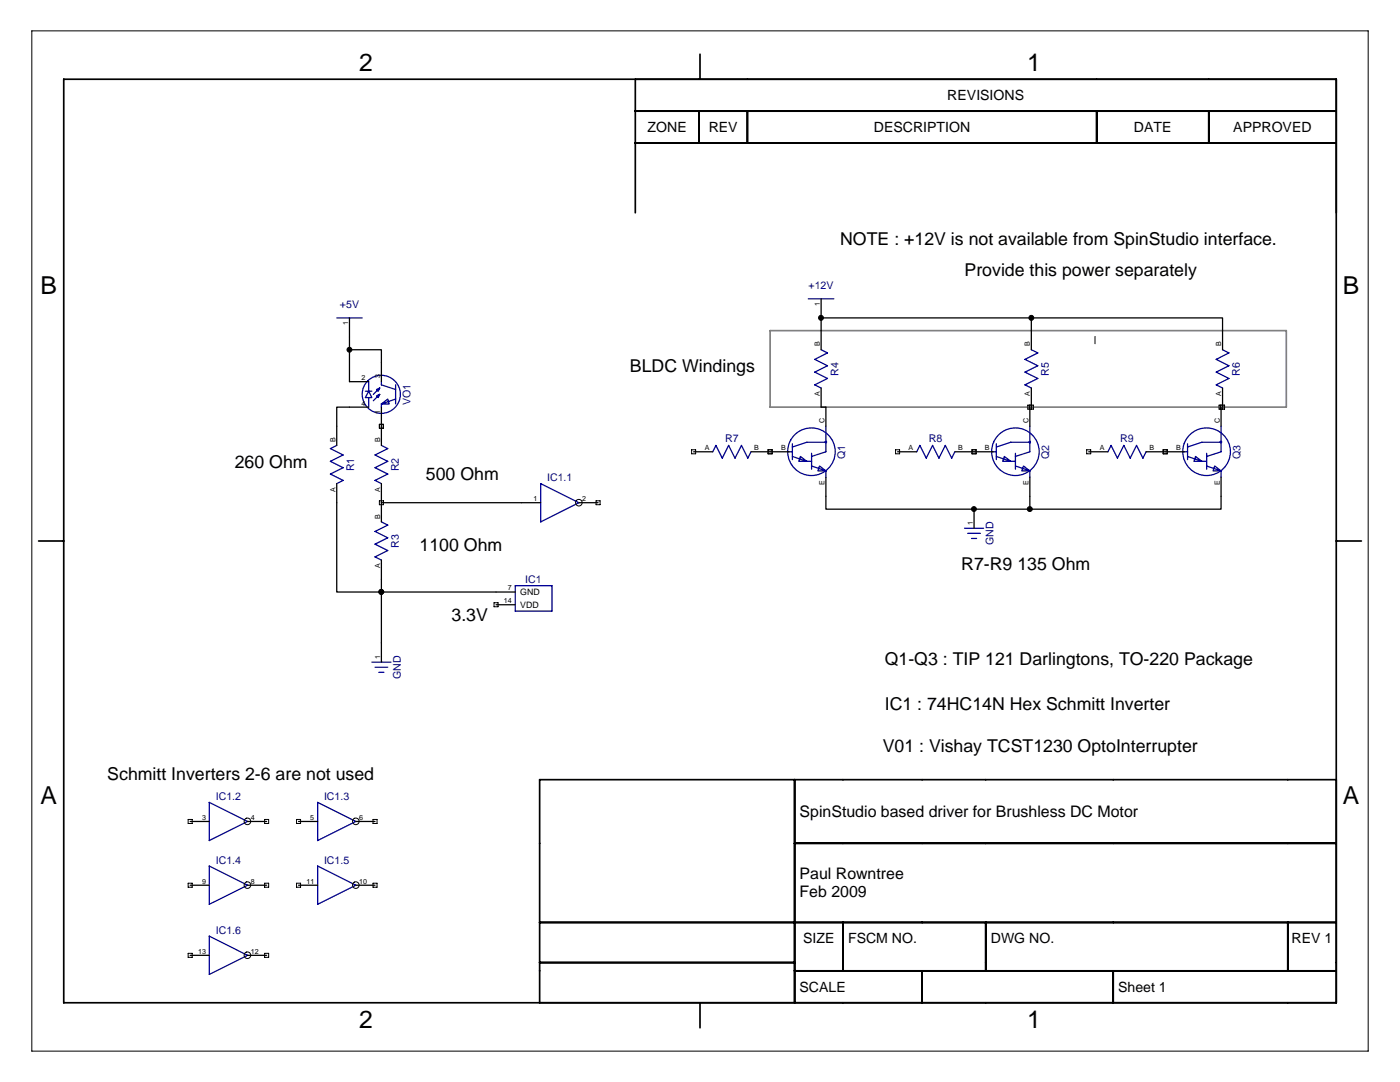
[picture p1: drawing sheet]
<svg xmlns="http://www.w3.org/2000/svg" width="279mm" height="216mm" viewBox="0 0 279 216" stroke-linecap="round" stroke-linejoin="round" font-family="sans-serif">
<path d="M0 0v17.4h23.8v-17.4z" fill-rule="evenodd" fill="#fff" stroke="#fff" stroke-width=".34"/>
<path d="M153.7 66h103v15.2h-103zM218.5 67.2v1.3z" fill="none" stroke="#808080" stroke-width=".34"/>
<g fill="none" stroke="#000" stroke-width=".25">
<path d="M163.9 59.6v10.2M69.7 63.4v6.4h6.4v6.4M69.7 69.8v6.4h3.9M163.9 63.4h80.1v6.4M163.9 77.4v3.8h.9v3.8M205.8 63.4v6.4M205.8 77.4v3.8M244 77.4v3.8M67.2 96.5v21.6h8.9v-6.3M73.6 81.2h-6.4v7.7M76.1 81.2v7.7M76.1 96.5v7.6"/>
<path d="M138.4 90.1h3.8M149.9 90.1h7.6M164.8 95.2v6.4h29.6M179.1 90.1h3.8M190.6 90.1h7.6M205.5 95.2v6.4h38.2v-6.4M205.5 81.2v3.8M217.3 90.1h3.8M228.7 90.1h7.7M243.7 81.2v3.8M76.1 100.3h31.8M102.8 118.1h-26.7v14"/>
<path d="M115.5 100.3h3.9M194.4 101.6h11.1M194.4 101.6v3.8M99 120.7h3.8M38 163.9h3.8M38 176.6h3.8M49.4 163.9h3.8M49.4 176.6h3.8M59.6 163.9h3.8M59.6 176.6h3.8M71 163.9h3.8M71 176.6h3.8"/>
<path d="M38 190.6h3.8M49.4 190.6h3.8"/>
</g>
<g fill="#000" stroke="#000" stroke-width=".2">
<circle cx="69.7" cy="69.8" r=".49"/>
<circle cx="163.8" cy="63.4" r=".49"/>
<circle cx="205.8" cy="63.4" r=".49"/>
<circle cx="76.1" cy="118.1" r=".49"/>
<circle cx="194.4" cy="101.6" r=".49"/>
<circle cx="205.5" cy="101.6" r=".49"/>
</g>
<g fill="none" stroke="#000096" stroke-width=".25">
<path d="M161.3 59.6h5.1M67.2 63.4h5.1M72.9 78.1h1.3M73.6 78.1l.6 1.2h-1.3zM73.6 76.2v1.9M73.6 79.3v1.9M75.1 79l.7-.3-.3 .6zM75.1 77.7l.7-.3-.3 .7zM75.8 78.7l-1.3 1.3M75.8 77.4l-1.3 1.3M76.1 76.2v.6l2.9 .9M79 76.8v3.8"/>
<path d="M79 79.6l-2.9 1M163.9 69.8l1.2 .6-2.5 1.3 2.5 1.3-2.5 1.3 2.5 1.2-2.5 1.3 1.3 .6M205.8 69.8l1.3 .6-2.5 1.3 2.5 1.3-2.5 1.3 2.5 1.2-2.5 1.3 1.2 .6M244 69.8l1.3 .6-2.6 1.3 2.6 1.3-2.6 1.3 2.6 1.2-2.6 1.3 1.3 .6M67.2 88.9l-1.3 .6 2.6 1.3-2.6 1.3 2.6 1.2-2.6 1.3 2.6 1.3-1.3 .6M76.1 80.6l1.3-1 .3 1zM76.1 80.6v.6M76.1 88.9l1.3 .6-2.6 1.3 2.6 1.3-2.6 1.2 2.6 1.3-2.6 1.3 1.3 .6M107.9 96.5l7.6 3.8-7.6 3.8zM142.2 90.1l.7-1.2 1.2 2.5 1.3-2.5 1.3 2.5 1.3-2.5 1.2 2.5 .7-1.3M157.2 90.1h.9M158.1 91.1l2.9 1"/>
<path d="M158.1 88.6v3.1M159.7 91.1l1.3 1h-1.6zM161 92.1h1M162 90.4v3.2M162 93l2.8 1M163.6 93l1.2 1h-1.6zM164.8 88.2h-3.8l-2.9 1M164.8 85v5.1l-2.8 1M164.8 94v1.2M182.9 90.1l.7-1.2 1.2 2.5 1.3-2.5 1.3 2.5 1.3-2.5 1.2 2.5 .7-1.3M197.9 90.1h.9M198.8 91.1l2.9 1"/>
<path d="M198.8 88.6v3.1M200.4 91.1l1.3 1h-1.6zM201.7 92.1h.9M202.6 90.4v3.2M202.6 93l2.9 1M204.3 93l1.2 1h-1.6zM205.5 85v5.1l-2.9 1M205.5 94v1.2M205.5 88.2h-3.8l-2.9 1M221.1 90.1l.6-1.2 1.3 2.5 1.3-2.5 1.3 2.5 1.2-2.5 1.3 2.5 .6-1.3M236.1 90.1h.9M237 91.1l2.9 1"/>
<path d="M237 88.6v3.1M238.6 91.1l1.3 1h-1.6zM239.9 92.1h.9M240.8 90.4v3.2M240.8 93l2.9 1M242.4 93l1.3 1h-1.6zM243.7 88.2h-3.8l-2.9 1M243.7 85v5.1l-2.9 1M243.7 94v1.2M76.1 104.1l1.3 .7-2.6 1.2 2.6 1.3-2.6 1.3 2.6 1.3-2.6 1.2 1.3 .7M102.8 116.9h7.4v5h-7.4zM192.5 105.4h3.8"/>
<path d="M193.1 106.4h2.6M193.9 107.4h1M74.2 132.1h3.8M74.8 133.1h2.6M75.6 134.2h1M41.8 160.1l7.6 3.8-7.6 3.8zM41.8 172.8l7.6 3.8-7.6 3.8zM63.4 160.1l7.6 3.8-7.6 3.8zM63.4 172.8l7.6 3.8-7.6 3.8zM41.8 186.8l7.6 3.8-7.6 3.8z"/>
<circle cx="76.1" cy="78.7" r="3.8"/>
<circle cx="161.9" cy="90.1" r="4.7"/>
<circle cx="202.6" cy="90.1" r="4.7"/>
<circle cx="240.8" cy="90.1" r="4.8"/>
</g>
<path d="M164.8 88.2h.1M205.5 88.2h.1M243.6 88.2h.1" fill="none" stroke="#000096" stroke-width=".51"/>
<g fill="none" stroke="#000" stroke-width=".2">
<path d="M6.3 6.2h266.7v203.5h-266.7zM75.7 99.9h.8v.8h-.8zM75.7 84.7h.8v.7h-.8zM76.5 84.7v.7M119 99.9h.8v.8h-.8zM138 89.7h.8v.9h-.8zM153.3 89.7h.8v.9h-.8zM178.7 89.7h.8v.9h-.8zM194 89.7h.8v.9h-.8zM205.1 80.8h1.1v.8h-1.1zM205.4 80.8v.8M205.9 80.8v.8"/>
<path d="M216.9 89.7h.8v.9h-.8zM232.1 89.7h.8v.9h-.8zM243.3 80.8h1.1v.8h-1.1zM243.6 80.8v.8M244.1 80.8v.8M98.6 120.3h.8v.8h-.8zM37.5 163.5h.9v.8h-.9zM37.5 176.2h.9v.8h-.9zM52.8 163.5h.8v.8h-.8zM52.8 176.2h.8v.8h-.8zM59.2 163.5h.8v.8h-.8zM59.2 176.2h.8v.8h-.8z"/>
<path d="M74.4 163.5h.8v.8h-.8zM74.4 176.2h.8v.8h-.8zM37.5 190.2h.9v.8h-.9zM52.8 190.2h.8v.8h-.8z"/>
<circle cx="115.5" cy="100.3" r=".66"/>
<circle cx="49.4" cy="176.6" r=".66"/>
<circle cx="49.4" cy="163.9" r=".66"/>
<circle cx="71" cy="163.9" r=".66"/>
<circle cx="71" cy="176.6" r=".66"/>
<circle cx="49.4" cy="190.6" r=".66"/>
</g>
<g fill="none" stroke="#000" stroke-width=".34">
<path d="M12.7 15.8h254v184.3h-254zM126.8 15.8v26.7M139.7 10.8v5M126.8 22.2h139.9M126.8 28.5h139.9M139.5 22.2v6.3M149.2 22.2v6.3M218.9 22.2v6.3M241.2 22.2v6.3M7.7 107.9h5M266.7 107.9h5M158.6 155.6v44.5"/>
<path d="M266.7 155.6h-159v44.5M158.6 168.3h108.1M107.7 184.1h159M107.7 192.1h50.9M158.6 193.7h108.1M168.2 184.1v9.6M184 193.7v6.4M196.7 184.1v9.6M222.2 193.7v6.4M257 184.1v9.6M139.7 200.1v5"/>
</g>
<g font-size="4.9">
<text x="71.6" y="14.1">2</text>
<text x="205" y="14.1">1</text>
<text x="8.1" y="58.7">B</text>
<text x="268" y="58.7">B</text>
<text x="8.1" y="160.5">A</text>
<text x="268" y="160.5">A</text>
<text x="71.6" y="205.2">2</text>
<text x="205" y="205.2">1</text>
</g>
<g font-size="3.5">
<text x="167.7" y="48.8">NOTE : +12V is not available from SpinStudio interface.</text>
<text x="192.5" y="55.1">Provide this power separately</text>
<text x="125.7" y="74.3">BLDC Windings</text>
<text x="46.9" y="93.3">260 Ohm</text>
<text x="85" y="95.9">500 Ohm</text>
<text x="83.7" y="109.9">1100 Ohm</text>
<text x="191.9" y="113.7">R7-R9 135 Ohm</text>
<text x="90.1" y="123.8">3.3V</text>
<text x="176.6" y="132.7">Q1-Q3 : TIP 121 Darlingtons, TO-220 Package</text>
<text x="176.6" y="141.6">IC1 : 74HC14N Hex Schmitt Inverter</text>
<text x="21.4" y="155.6">Schmitt Inverters 2-6 are not used</text>
<text x="176.2" y="150.1">V01 : Vishay TCST1230 OptoInterrupter</text>
</g>
<g font-size="3.2">
<text x="159.6" y="163">SpinStudio based driver for Brushless DC Motor</text>
<text x="159.6" y="175.5">Paul Rowntree</text>
<text x="159.6" y="179">Feb 2009</text>
</g>
<g font-size="2.8">
<text x="189.1" y="19.9">REVISIONS</text>
<text x="129.2" y="26.3">ZONE</text>
<text x="141.4" y="26.3">REV</text>
<text x="174.4" y="26.3">DESCRIPTION</text>
<text x="226.3" y="26.3">DATE</text>
<text x="246.1" y="26.3">APPROVED</text>
<text x="160.3" y="188.3">SIZE</text>
<text x="169.2" y="188.3">FSCM NO.</text>
<text x="197.7" y="188.3">DWG NO.</text>
<text x="257.8" y="188.3">REV 1</text>
<text x="159.6" y="197.8">SCALE</text>
<text x="223.2" y="197.8">Sheet 1</text>
</g>
<g font-size="2.1" fill="#000096">
<text x="161.4" y="57.7">+12V</text>
<text x="67.8" y="61.5">+5V</text>
<text x="167.3" y="75" transform="rotate(-90 167.3 75)">R4</text>
<text x="209.3" y="75" transform="rotate(-90 209.3 75)">R5</text>
<text x="247.5" y="75" transform="rotate(-90 247.5 75)">R6</text>
<text x="81.9" y="80.8" transform="rotate(-90 81.9 80.8)">VO1</text>
<text x="144.7" y="88.2">R7</text>
<text x="185.4" y="88.2">R8</text>
<text x="223.6" y="88.2">R9</text>
<text x="70.7" y="94" transform="rotate(-90 70.7 94)">R1</text>
<text x="79.6" y="94" transform="rotate(-90 79.6 94)">R2</text>
<text x="168.7" y="91.6" transform="rotate(-90 168.7 91.6)">Q1</text>
<text x="209.4" y="91.6" transform="rotate(-90 209.4 91.6)">Q2</text>
<text x="247.5" y="91.6" transform="rotate(-90 247.5 91.6)">Q3</text>
<text x="109.2" y="96">IC1.1</text>
<text x="79.6" y="109.3" transform="rotate(-90 79.6 109.3)">R3</text>
<text x="198.3" y="108.8" transform="rotate(-90 198.3 108.8)">GND</text>
<text x="104.8" y="116.4">IC1</text>
<text x="80" y="135.5" transform="rotate(-90 80 135.5)">GND</text>
<text x="43.1" y="159.6">IC1.2</text>
<text x="64.7" y="159.6">IC1.3</text>
<text x="43.1" y="172.3">IC1.4</text>
<text x="64.7" y="172.3">IC1.5</text>
<text x="43.1" y="186.3">IC1.6</text>
</g>
<g font-size="1.8">
<text x="103.8" y="118.7">GND</text>
<text x="103.8" y="121.3">VDD</text>
</g>
<g font-size="1.4">
<text x="69.5" y="64.9" transform="rotate(-90 69.5 64.9)">1</text>
<text x="163.6" y="61.1" transform="rotate(-90 163.6 61.1)">1</text>
<text x="163.6" y="69.1" transform="rotate(-90 163.6 69.1)">B</text>
<text x="205.5" y="69.1" transform="rotate(-90 205.5 69.1)">B</text>
<text x="243.7" y="69.1" transform="rotate(-90 243.7 69.1)">B</text>
<text x="72.1" y="75.8">2</text>
<text x="75.8" y="75.5" transform="rotate(-90 75.8 75.5)">3</text>
<text x="72.1" y="80.9">4</text>
<text x="75.8" y="82.7" transform="rotate(-90 75.8 82.7)">1</text>
<text x="163.6" y="79" transform="rotate(-90 163.6 79)">A</text>
<text x="205.5" y="79" transform="rotate(-90 205.5 79)">A</text>
<text x="243.7" y="79" transform="rotate(-90 243.7 79)">A</text>
<text x="66.9" y="88.2" transform="rotate(-90 66.9 88.2)">B</text>
<text x="75.8" y="88.2" transform="rotate(-90 75.8 88.2)">B</text>
<text x="140.6" y="89.8">A</text>
<text x="150.5" y="89.8">B</text>
<text x="155.9" y="89.8">B</text>
<text x="164.5" y="84.4" transform="rotate(-90 164.5 84.4)">C</text>
<text x="181.3" y="89.8">A</text>
<text x="191.2" y="89.8">B</text>
<text x="196.6" y="89.8">B</text>
<text x="205.3" y="84.4" transform="rotate(-90 205.3 84.4)">C</text>
<text x="219.5" y="89.8">A</text>
<text x="229.4" y="89.8">B</text>
<text x="234.7" y="89.8">B</text>
<text x="243.4" y="84.4" transform="rotate(-90 243.4 84.4)">C</text>
<text x="66.9" y="98.1" transform="rotate(-90 66.9 98.1)">A</text>
<text x="75.8" y="98.1" transform="rotate(-90 75.8 98.1)">A</text>
<text x="106.4" y="100">1</text>
<text x="116.2" y="100">2</text>
<text x="164.5" y="96.9" transform="rotate(-90 164.5 96.9)">E</text>
<text x="205.3" y="96.9" transform="rotate(-90 205.3 96.9)">E</text>
<text x="243.4" y="96.9" transform="rotate(-90 243.4 96.9)">E</text>
<text x="75.8" y="103.5" transform="rotate(-90 75.8 103.5)">B</text>
<text x="194.1" y="104.7" transform="rotate(-90 194.1 104.7)">1</text>
<text x="75.8" y="113.4" transform="rotate(-90 75.8 113.4)">A</text>
<text x="101.4" y="117.8">7</text>
<text x="100.6" y="120.4">14</text>
<text x="75.8" y="131.4" transform="rotate(-90 75.8 131.4)">1</text>
<text x="40.3" y="163.6">3</text>
<text x="50.1" y="163.6">4</text>
<text x="61.9" y="163.6">5</text>
<text x="71.7" y="163.6">6</text>
<text x="40.3" y="176.3">9</text>
<text x="50.1" y="176.3">8</text>
<text x="61.2" y="176.3">11</text>
<text x="71.7" y="176.3">10</text>
<text x="39.5" y="190.3">13</text>
<text x="50.1" y="190.3">12</text>
</g>
</svg>
